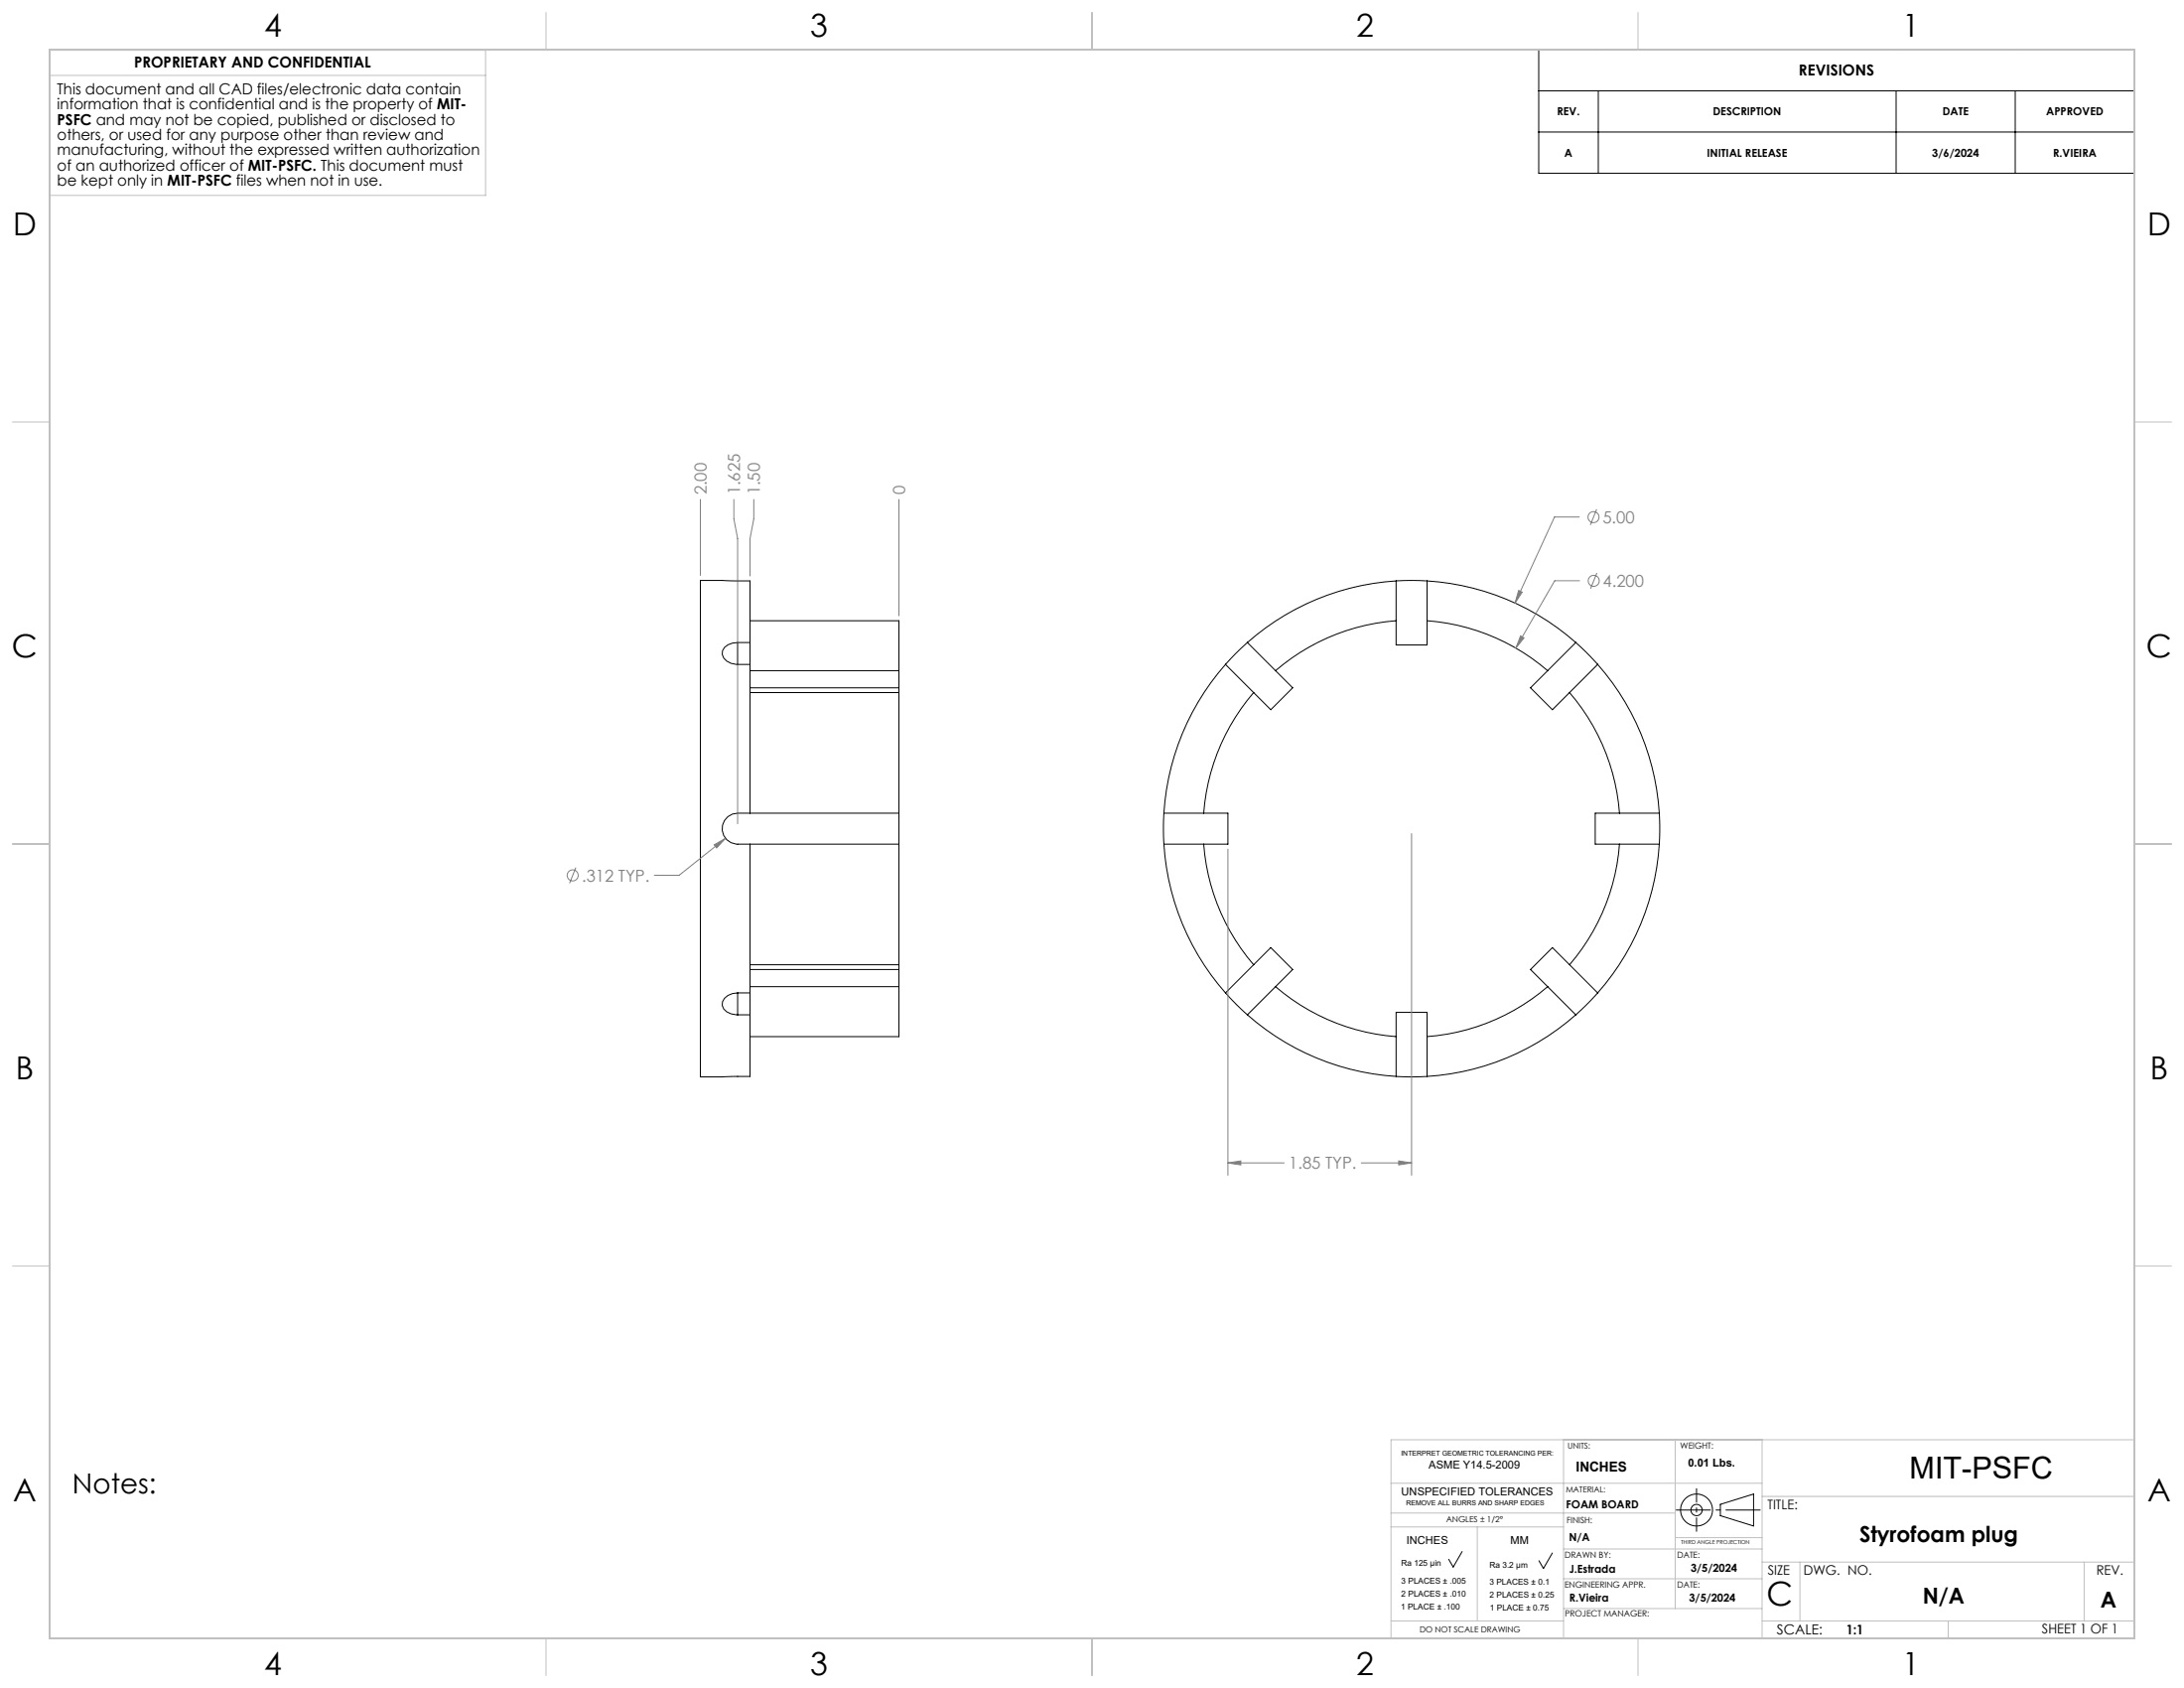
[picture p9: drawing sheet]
<svg xmlns="http://www.w3.org/2000/svg" width="559mm" height="432mm" viewBox="0 0 559 432" stroke-linecap="round" stroke-linejoin="round" font-family="sans-serif">
<g fill="none" stroke="#000" stroke-width=".25">
<path d="M393.7 12.7h152.4v31.6h-152.4zM393.7 23.2h152.4M393.7 33.8h152.4M408.9 23.2v21.1M485.1 23.2v21.1M515.6 23.2v21.1M191.9 158.8h38.1v12.8M357.2 158.8a53.3 53.3 0 0 0-30.8 12.8M357.2 148.6a63.5 63.5 0 0 0-38 15.8M357.2 148.6h7.9M357.2 148.6v16.4h7.9v-16.4M365.1 158.8a53.3 53.3 0 0 1 30.9 12.8"/>
<path d="M365.1 148.6a63.5 63.5 0 0 1 38.1 15.8M188.7 164.4a3.9 3.9 0 0 0-3.8 2.1 2.76 2.76 0 0 0 2.1 3.2l1.7 .3M188.7 164.4h3.2M188.7 170h3.2M188.7 164.4v5.6M191.9 164.4v-15.8l-12.7-.1v127l12.7-.1v-15.8M191.9 170v38M191.9 177.2h38.1M191.9 164.4v5.6M191.9 171.6h38.1M191.9 176h38.1M230 177.2v30.8"/>
<path d="M230 171.6v5.6M313.6 170a63.5 63.5 0 0 0-15.8 38M319.2 164.4l-5.6 5.6M319.2 164.4l11.5 11.6-5.6 5.6-11.5-11.6M320.8 177.2a53.3 53.3 0 0 0-12.8 30.8M401.6 177.2a53.3 53.3 0 0 1 12.8 30.8M403.2 164.4l5.6 5.6M403.2 164.4l-11.6 11.6 5.6 5.6 11.6-11.6M408.8 170a63.5 63.5 0 0 1 15.7 38M191.9 215.9v38.1M230 208h-41.3a4 4 0 0 0-3.9 4 4 4 0 0 0 3.9 3.9h41.3M230 215.9v30.9"/>
<path d="M230 208v7.9M297.8 215.9a63.5 63.5 0 0 0 15.8 38.1M297.8 208v7.9M297.8 208h16.4v7.9h-16.4M308 215.9a53.3 53.3 0 0 0 12.8 30.9M414.4 215.9a53.3 53.3 0 0 1-12.8 30.9M424.5 215.9a63.5 63.5 0 0 1-15.7 38.1M424.5 208v7.9M424.5 208h-16.3v7.9h16.3M188.7 254a3.9 3.9 0 0 0-3.8 2.3 2.58 2.58 0 0 0 2.1 3l1.7 .3M188.7 254h3.2M188.7 259.6h3.2"/>
<path d="M188.7 254v5.6M191.9 246.8h38.1M191.9 248h38.1M191.9 252.4h38.1M191.9 254v5.6M230 252.4v12.8h-38.1M230 246.8v5.6M313.6 254l5.6 5.6M313.6 254l11.5-11.6 5.6 5.6-11.5 11.6M319.2 259.6a63.5 63.5 0 0 0 38 15.8M326.4 252.4a53.3 53.3 0 0 0 30.8 12.8M396 252.4a53.3 53.3 0 0 1-30.9 12.8"/>
<path d="M403.2 259.6a63.5 63.5 0 0 1-38.1 15.8M408.8 254l-5.6 5.6M408.8 254l-11.6-11.6-5.6 5.6 11.6 11.6M357.2 275.4h7.9M357.2 275.4v-16.4h7.9v16.4M374.1 396.9l-2.3 4-1.1-2M397.2 397.3l-2.3 3.9-1.1-2M440.2 384.8l8.5-2.6v8.2l-8.5-2.7z"/>
<circle cx="434.1" cy="386.3" r="4.1"/>
<circle cx="434.1" cy="386.3" r="1.44"/>
</g>
<g fill="none" stroke="#808080" stroke-width=".25">
<path d="M179.2 127.8v19.4M187.8 127.8v5l.9 5v72.9M192.9 127.8v5l-1 5v9.5M230 127.8v29.7M404.1 132.3h-6.4l-10.1 22M408.5 130.3l-1.6 4M388.6 151l.9 .5-1.9 2.8zM404.1 148.6h-6.3l-10 17.2M408.6 146.6l-1.6 4M389.1 162.7l.8 .5-2.1 2.6zM182.7 216.1l2.9-1.7-2.2 2.5zM185.6 214.4l-11.8 9.5h-6.4"/>
<path d="M314.2 217.2v83.5M361.2 213.2v87.5M147.3 221.9l-1.6 4.1M314.2 297.5l3.3-.5v1zM314.2 297.5h14.4M348.3 297.5h12.9M357.9 297l3.3 .5-3.3 .5z"/>
<circle cx="407.7" cy="132.3" r="1.41"/>
<circle cx="407.8" cy="148.6" r="1.41"/>
<circle cx="146.5" cy="223.9" r="1.41"/>
</g>
<path d="M428.8 386.3h21.7" fill="none" stroke="#000" stroke-width=".25" stroke-dasharray="15.2 1.3 1.3 1.3" stroke-dashoffset="6.3" stroke-linecap="butt"/>
<path d="M434.1 380.7v11.1" fill="none" stroke="#000" stroke-width=".25" stroke-dasharray="15.2 1.3 1.3 1.3" stroke-dashoffset="11.6" stroke-linecap="butt"/>
<g fill="none" stroke="#c0c0c0" stroke-width=".25">
<path d="M12.8 19.3h111.4M12.8 12.9h111.4v37.1h-111.4zM139.7 3.2v9.5M279.4 3.2v9.5M419.1 3.2v9.5M3.2 107.9h9.5M546.1 107.9h9.5M3.2 215.9h9.5M546.1 215.9h9.5M3.2 323.8h9.5M546.1 323.8h9.5M355.9 379.4h94.9"/>
<path d="M400 368.3v50.8M428.6 368.3v43.2M450.8 368.3v50.8M546.1 368.3h-190.2v50.8M355.9 390.6h44.1M355.9 387h72.7M378 390.6v24.1M400 396.2h50.8M428.6 393.3h22.2M450.8 399.6h95.3M450.8 382.8h95.3M460.5 399.6v15.1"/>
<path d="M533.3 399.6v15.1M139.7 419.1v9.5M279.4 419.1v9.5M355.9 414.7h44.1M400 403.9h50.8M400 411.5h50.8M419.1 419.1v9.5M450.8 414.7h95.3M498.5 414.7v4.4"/>
</g>
<path d="M12.7 12.7h533.4v406.4h-533.4z" fill="none" stroke="#c0c0c0" stroke-width=".5"/>
<path d="M182.7 216.1l.7 .8 2.2-2.5zM389.1 162.7l-1.3 3.1 2.1-2.6zM388.6 151l-1 3.3 1.9-2.8zM357.9 297l3.3 .5-3.3 .5zM314.2 297.5l3.3-.5v1z" fill="#808080"/>
<text font-size="8.5" x="452" y="410.7">C</text>
<g font-size="8.1">
<text x="67.6" y="9.3">4</text>
<text x="207.3" y="9.3">3</text>
<text x="347" y="9.3">2</text>
<text x="486.7" y="9.3">1</text>
<text x="3.3" y="60.1">D</text>
<text x="549.4" y="60.1">D</text>
<text x="3" y="168">C</text>
<text x="549.1" y="168">C</text>
<text x="4" y="276">B</text>
<text x="550.1" y="276">B</text>
<text x="3.3" y="383.9">A</text>
<text x="549.4" y="383.9">A</text>
<text x="67.6" y="428.4">4</text>
<text x="207.3" y="428.4">3</text>
<text x="347" y="428.4">2</text>
<text x="486.7" y="428.4">1</text>
</g>
<text font-size="7.8" x="488.6" y="378.1">MIT-PSFC</text>
<text font-size="7.1" fill="#010000" x="18.5" y="382.1">Notes:</text>
<g font-size="5.6">
<text x="475.8" y="394.3">Styrofoam plug</text>
<text x="491.9" y="410.2">N/A</text>
<text x="537.4" y="411.3">A</text>
</g>
<g font-size="4.2" fill="#808080">
<text x="180.8" y="126.6" transform="rotate(-90 180.8 126.6)">2.00</text>
<text x="189.4" y="126.6" transform="rotate(-90 189.4 126.6)">1.625</text>
<text x="194.5" y="126.6" transform="rotate(-90 194.5 126.6)">1.50</text>
<text x="231.6" y="126.6" transform="rotate(-90 231.6 126.6)">0</text>
<text x="410" y="133.8">5.00</text>
<text x="410.1" y="150.1">4.200</text>
<text x="148.9" y="225.5">.312 TYP.</text>
<text x="329.7" y="299.1">1.85 TYP.</text>
</g>
<g font-size="3.9">
<text x="34.3" y="17.3">PROPRIETARY AND CONFIDENTIAL</text>
<text x="460.2" y="19.4">REVISIONS</text>
<text x="14.6" y="24.2">This document and all CAD files/electronic data contain</text>
<text x="14.6" y="28.1">information that is confidential and is the property of MIT-</text>
<text x="14.6" y="31.9">PSFC and may not be copied, published or disclosed to</text>
<text x="14.6" y="35.8">others, or used for any purpose other than review and</text>
<text x="14.6" y="39.7">manufacturing, without the expressed written authorization</text>
<text x="14.6" y="43.6">of an authorized officer of MIT-PSFC. This document must</text>
<text x="14.6" y="47.5">be kept only in MIT-PSFC files when not in use.</text>
</g>
<g font-size="3.5">
<text x="403.2" y="376.3">INCHES</text>
<text x="454.6" y="418.1">SCALE:</text>
</g>
<g font-size="3.4">
<text x="452.3" y="386.1">TITLE:</text>
<text x="452.3" y="402.9">SIZE</text>
<text x="461.4" y="402.9">DWG. NO.</text>
<text x="536.4" y="402.9">REV.</text>
<text x="472.4" y="418.1">1:1</text>
<text x="522.5" y="417.8">SHEET 1 OF 1</text>
</g>
<g font-size="2.8">
<text x="398.4" y="29.6">REV.</text>
<text x="438.3" y="29.6">DESCRIPTION</text>
<text x="497" y="29.6">DATE</text>
<text x="523.5" y="29.6">APPROVED</text>
<text x="400.3" y="40.1">A</text>
<text x="436.7" y="40.1">INITIAL RELEASE</text>
<text x="494.3" y="40.1">3/6/2024</text>
<text x="525.3" y="40.1">R.VIEIRA</text>
<text x="365.6" y="375.7">ASME Y14.5-2009</text>
<text x="431.9" y="375.2">0.01 Lbs.</text>
<text x="358.6" y="382.5">UNSPECIFIED TOLERANCES</text>
<text x="400.7" y="385.8">FOAM BOARD</text>
<text x="359.9" y="395">INCHES</text>
<text x="386.4" y="395">MM</text>
<text x="401.4" y="394.3">N/A</text>
<text x="401.5" y="402.2">J.Estrada</text>
<text x="432.6" y="402.2">3/5/2024</text>
<text x="401.5" y="409.7">R.Vieira</text>
<text x="432.2" y="409.7">3/5/2024</text>
</g>
<g font-size="2.2">
<text x="429.9" y="370.7">WEIGHT:</text>
<text x="400.8" y="389.7">FINISH:</text>
<text x="400.3" y="398.4">DRAWN BY:</text>
<text x="429.1" y="398.4">DATE:</text>
<text x="400.3" y="406.1">ENGINEERING APPR.</text>
<text x="429.1" y="406.1">DATE:</text>
<text x="400.4" y="413.6">PROJECT MANAGER:</text>
</g>
<g font-size="2.1">
<text x="401.1" y="370.7">UNITS:</text>
<text x="400.7" y="381.8">MATERIAL:</text>
<text x="370" y="389.3">ANGLES ± 1/2°</text>
<text x="358.5" y="400.6">Ra 125 µin</text>
<text x="381.1" y="401">Ra 3.2 µm</text>
<text x="358.5" y="405.1">3 PLACES ± .005</text>
<text x="381.1" y="405.3">3 PLACES ± 0.1</text>
<text x="358.4" y="411.7">1 PLACE ± .100</text>
<text x="358.5" y="408.4">2 PLACES ± .010</text>
<text x="381.1" y="408.6">2 PLACES ± 0.25</text>
<text x="381.2" y="411.9">1 PLACE ± 0.75</text>
<text x="363.3" y="417.6">DO NOT SCALE DRAWING</text>
</g>
<g font-size="1.8">
<text x="358.5" y="372.4">INTERPRET GEOMETRIC TOLERANCING PER:</text>
<text x="359.8" y="385.1">REMOVE ALL BURRS AND SHARP EDGES</text>
</g>
<text font-size="1.4" x="430.1" y="395">THIRD ANGLE PROJECTION</text>
</svg>
